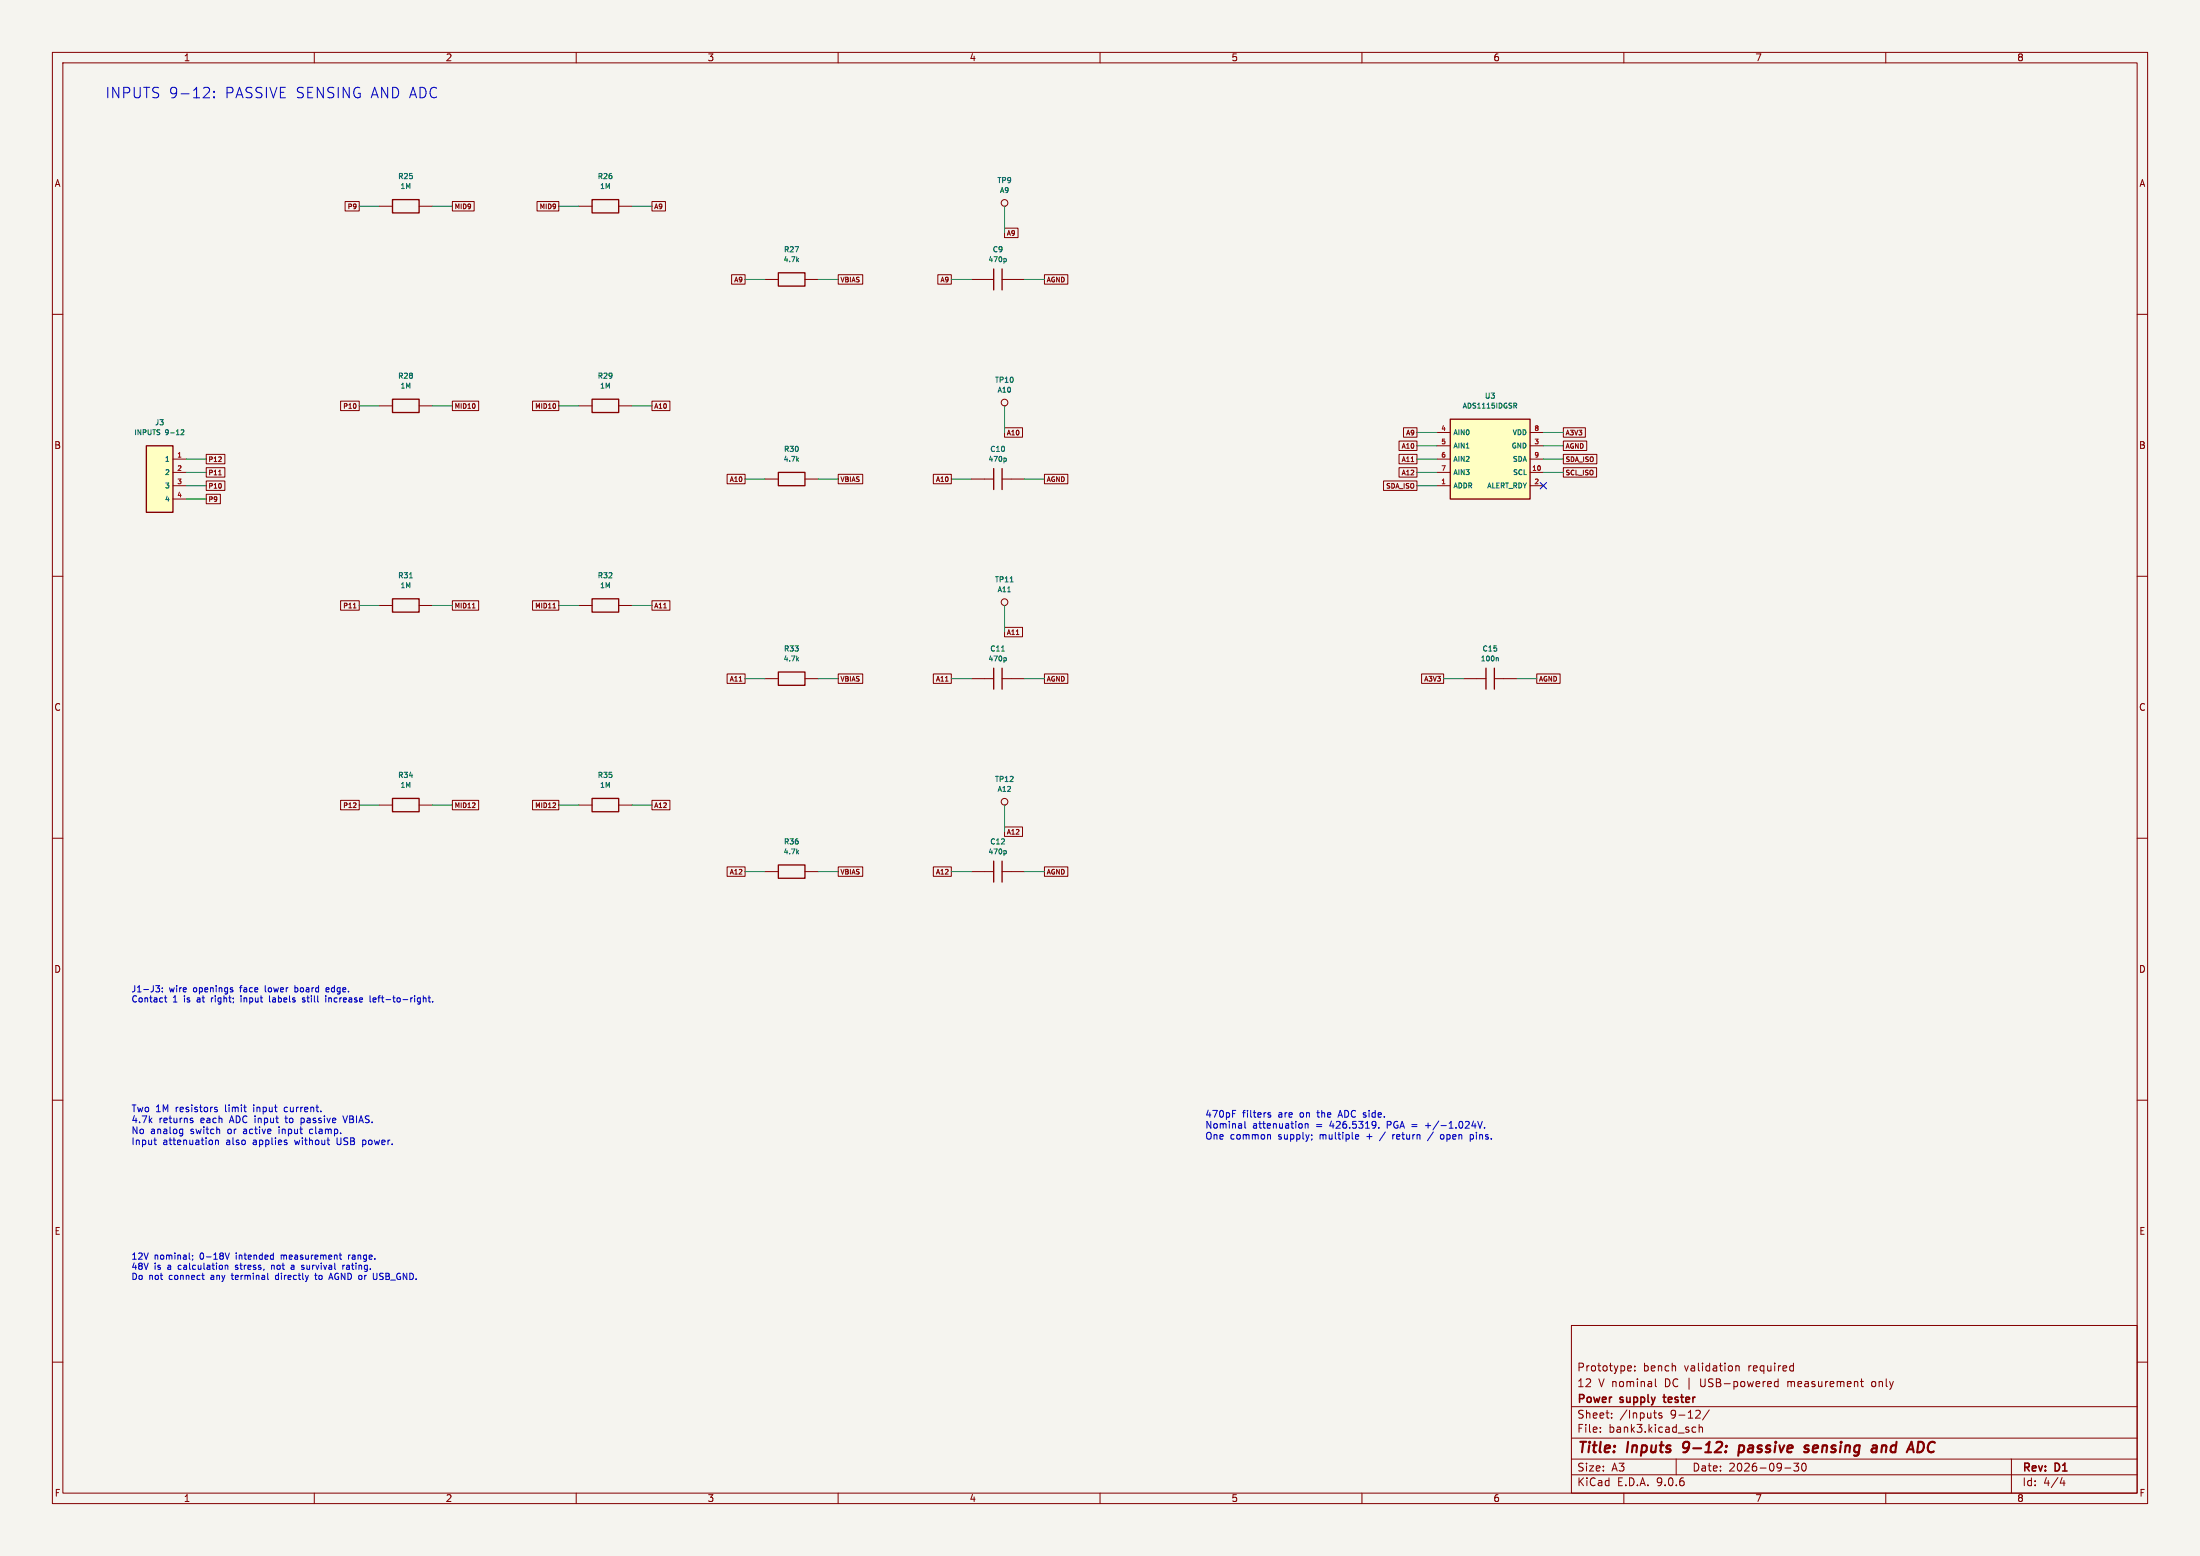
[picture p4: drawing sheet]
(kicad_sch (version 20250114) (generator "eeschema") (paper "A3")
(title_block (title "Inputs 9-12: passive sensing and ADC") (date "2026-09-30") (rev "D1") (company "Power supply tester") (comment 1 "12 V nominal DC | USB-powered measurement only") (comment 2 "Prototype: bench validation required"))
(lib_symbols
(symbol "Tester:ADS1115" (pin_names (offset 0.508)) (pin_numbers) (in_bom yes) (on_board yes)
(property "Reference" "U" (at 0 11.43 0) (effects (font (size 1.0 1.0))))
(property "Value" "ADS1115" (at 0 8.889999999999999 0) (effects (font (size 1.0 1.0))))
(property "Footprint" "" (at 0 0 0) (effects (font (size 1.0 1.0)) (hide yes)))
(symbol "ADS1115_0_1"
(rectangle (start -7.62 7.619999999999999) (end 7.62 -7.619999999999999) (stroke (width 0.254) (type default)) (fill (type background))))
(symbol "ADS1115_1_1"
(pin input line (at -10.16 5.08 0) (length 2.54) (name "AIN0" (effects (font (size 0.95 0.95)))) (number "4" (effects (font (size 0.9 0.9)))))
(pin input line (at -10.16 2.54 0) (length 2.54) (name "AIN1" (effects (font (size 0.95 0.95)))) (number "5" (effects (font (size 0.9 0.9)))))
(pin input line (at -10.16 0.0 0) (length 2.54) (name "AIN2" (effects (font (size 0.95 0.95)))) (number "6" (effects (font (size 0.9 0.9)))))
(pin input line (at -10.16 -2.54 0) (length 2.54) (name "AIN3" (effects (font (size 0.95 0.95)))) (number "7" (effects (font (size 0.9 0.9)))))
(pin input line (at -10.16 -5.08 0) (length 2.54) (name "ADDR" (effects (font (size 0.95 0.95)))) (number "1" (effects (font (size 0.9 0.9)))))
(pin power_in line (at 10.16 5.08 180) (length 2.54) (name "VDD" (effects (font (size 0.95 0.95)))) (number "8" (effects (font (size 0.9 0.9)))))
(pin power_in line (at 10.16 2.54 180) (length 2.54) (name "GND" (effects (font (size 0.95 0.95)))) (number "3" (effects (font (size 0.9 0.9)))))
(pin bidirectional line (at 10.16 0.0 180) (length 2.54) (name "SDA" (effects (font (size 0.95 0.95)))) (number "9" (effects (font (size 0.9 0.9)))))
(pin input line (at 10.16 -2.54 180) (length 2.54) (name "SCL" (effects (font (size 0.95 0.95)))) (number "10" (effects (font (size 0.9 0.9)))))
(pin open_collector line (at 10.16 -5.08 180) (length 2.54) (name "ALERT_RDY" (effects (font (size 0.95 0.95)))) (number "2" (effects (font (size 0.9 0.9)))))))
(symbol "Tester:C" (pin_names (offset 0.508) (hide yes)) (pin_numbers (hide yes)) (in_bom yes) (on_board yes)
(property "Reference" "C" (at 0 5.08 0) (effects (font (size 1.0 1.0))))
(property "Value" "C" (at 0 2.54 0) (effects (font (size 1.0 1.0))))
(property "Footprint" "" (at 0 0 0) (effects (font (size 1.0 1.0)) (hide yes)))
(symbol "C_0_1"
(polyline (pts (xy -0.8 -2) (xy -0.8 2)) (stroke (width 0.254) (type default)) (fill (type none)))
(polyline (pts (xy 0.8 -2) (xy 0.8 2)) (stroke (width 0.254) (type default)) (fill (type none)))
(polyline (pts (xy -2.54 0) (xy -0.8 0)) (stroke (width 0) (type default)) (fill (type none)))
(polyline (pts (xy 0.8 0) (xy 2.54 0)) (stroke (width 0) (type default)) (fill (type none))))
(symbol "C_1_1"
(pin passive line (at -5.08 0 0) (length 2.54) (name "~" (effects (font (size 0.95 0.95)))) (number "1" (effects (font (size 0.9 0.9)))))
(pin passive line (at 5.08 0 180) (length 2.54) (name "~" (effects (font (size 0.95 0.95)))) (number "2" (effects (font (size 0.9 0.9)))))))
(symbol "Tester:CONN4" (pin_names (offset 0.508)) (pin_numbers) (in_bom yes) (on_board yes)
(property "Reference" "U" (at 0 10.16 0) (effects (font (size 1.0 1.0))))
(property "Value" "CONN4" (at 0 7.619999999999999 0) (effects (font (size 1.0 1.0))))
(property "Footprint" "" (at 0 0 0) (effects (font (size 1.0 1.0)) (hide yes)))
(symbol "CONN4_0_1"
(rectangle (start -2.54 6.35) (end 2.54 -6.35) (stroke (width 0.254) (type default)) (fill (type background))))
(symbol "CONN4_1_1"
(pin passive line (at 5.08 3.81 180) (length 2.54) (name "1" (effects (font (size 0.95 0.95)))) (number "1" (effects (font (size 0.9 0.9)))))
(pin passive line (at 5.08 1.27 180) (length 2.54) (name "2" (effects (font (size 0.95 0.95)))) (number "2" (effects (font (size 0.9 0.9)))))
(pin passive line (at 5.08 -1.27 180) (length 2.54) (name "3" (effects (font (size 0.95 0.95)))) (number "3" (effects (font (size 0.9 0.9)))))
(pin passive line (at 5.08 -3.81 180) (length 2.54) (name "4" (effects (font (size 0.95 0.95)))) (number "4" (effects (font (size 0.9 0.9)))))))
(symbol "Tester:R" (pin_names (offset 0.508) (hide yes)) (pin_numbers (hide yes)) (in_bom yes) (on_board yes)
(property "Reference" "R" (at 0 5.08 0) (effects (font (size 1.0 1.0))))
(property "Value" "R" (at 0 2.54 0) (effects (font (size 1.0 1.0))))
(property "Footprint" "" (at 0 0 0) (effects (font (size 1.0 1.0)) (hide yes)))
(symbol "R_0_1"
(rectangle (start -2.54 1.27) (end 2.54 -1.27) (stroke (width 0.254) (type default)) (fill (type none))))
(symbol "R_1_1"
(pin passive line (at -5.08 0 0) (length 2.54) (name "~" (effects (font (size 0.95 0.95)))) (number "1" (effects (font (size 0.9 0.9)))))
(pin passive line (at 5.08 0 180) (length 2.54) (name "~" (effects (font (size 0.95 0.95)))) (number "2" (effects (font (size 0.9 0.9)))))))
(symbol "Tester:TP" (pin_names (offset 0.508) (hide yes)) (pin_numbers (hide yes)) (in_bom no) (on_board yes)
(property "Reference" "TP" (at 0 4.3100000000000005 0) (effects (font (size 1.0 1.0))))
(property "Value" "TP" (at 0 1.77 0) (effects (font (size 1.0 1.0))))
(property "Footprint" "" (at 0 0 0) (effects (font (size 1.0 1.0)) (hide yes)))
(symbol "TP_0_1"
(circle (center 0 0.635) (radius 0.635) (stroke (width 0.15) (type default)) (fill (type none))))
(symbol "TP_1_1"
(pin passive line (at 0 0 90) (length 0) (name "1" (effects (font (size 0.95 0.95)))) (number "1" (effects (font (size 0.9 0.9))))))))
(symbol (lib_id "Tester:CONN4") (at 30.48 91.44 0) (unit 1) (in_bom yes) (on_board yes) (dnp no)
(property "Reference" "J3" (at 30.48 80.64500000000001 0) (effects (font (size 1.0 1.0))))
(property "Value" "INPUTS 9-12" (at 30.48 82.55 0) (effects (font (size 0.95 0.95))))
(property "Footprint" "Tester:XY350V_3.5_4P" (at 30.48 91.44 0) (effects (font (size 1.0 1.0)) (hide yes)))
(property "MPN" "XY350V-3.5-4P" (at 30.48 91.44 0) (effects (font (size 1.0 1.0)) (hide yes)))
(property "LCSC" "C557656" (at 30.48 91.44 0) (effects (font (size 1.0 1.0)) (hide yes)))
(property "Manufacturer" "Ningbo Xinlaiya Elec." (at 30.48 91.44 0) (effects (font (size 1.0 1.0)) (hide yes)))
(property "Notes" "C557656; 3.5mm pitch, 0.8mm square pins, 1.4mm drill. 14x6.9mm body. WIRE OPENINGS FACE LOWER BOARD EDGE (+Y); footprint contact 1 at right. Input labels increase left-to-right." (at 30.48 91.44 0) (effects (font (size 1.0 1.0)) (hide yes)))
(pin "1")
(pin "2")
(pin "3")
(pin "4"))
(wire (pts (xy 35.56 87.63) (xy 39.37 87.63)) (stroke (width 0) (type default)))
(global_label "P12" (shape passive) (at 39.37 87.63 0) (effects (font (size 0.9 0.9)) (justify left)) (property "Intersheetrefs" "${INTERSHEET_REFS}" (at 39.37 87.63 0) (effects (font (size 1.0 1.0)) (hide yes))))
(wire (pts (xy 35.56 90.17) (xy 39.37 90.17)) (stroke (width 0) (type default)))
(global_label "P11" (shape passive) (at 39.37 90.17 0) (effects (font (size 0.9 0.9)) (justify left)) (property "Intersheetrefs" "${INTERSHEET_REFS}" (at 39.37 90.17 0) (effects (font (size 1.0 1.0)) (hide yes))))
(wire (pts (xy 35.56 92.71) (xy 39.37 92.71)) (stroke (width 0) (type default)))
(global_label "P10" (shape passive) (at 39.37 92.71 0) (effects (font (size 0.9 0.9)) (justify left)) (property "Intersheetrefs" "${INTERSHEET_REFS}" (at 39.37 92.71 0) (effects (font (size 1.0 1.0)) (hide yes))))
(wire (pts (xy 35.56 95.25) (xy 39.37 95.25)) (stroke (width 0) (type default)))
(global_label "P9" (shape passive) (at 39.37 95.25 0) (effects (font (size 0.9 0.9)) (justify left)) (property "Intersheetrefs" "${INTERSHEET_REFS}" (at 39.37 95.25 0) (effects (font (size 1.0 1.0)) (hide yes))))
(symbol (lib_id "Tester:R") (at 77.47 39.37 0) (unit 1) (in_bom yes) (on_board yes) (dnp no)
(property "Reference" "R25" (at 77.47 33.654999999999994 0) (effects (font (size 1.0 1.0))))
(property "Value" "1M" (at 77.47 35.559999999999995 0) (effects (font (size 0.95 0.95))))
(property "Footprint" "Tester:R_0805_2012Metric" (at 77.47 39.37 0) (effects (font (size 1.0 1.0)) (hide yes)))
(property "MPN" "0805W8F1004T5E" (at 77.47 39.37 0) (effects (font (size 1.0 1.0)) (hide yes)))
(property "LCSC" "C17514" (at 77.47 39.37 0) (effects (font (size 1.0 1.0)) (hide yes)))
(property "Manufacturer" "UNI-ROYAL" (at 77.47 39.37 0) (effects (font (size 1.0 1.0)) (hide yes)))
(property "Notes" "1%" (at 77.47 39.37 0) (effects (font (size 1.0 1.0)) (hide yes)))
(pin "1")
(pin "2"))
(wire (pts (xy 72.39 39.37) (xy 68.58 39.37)) (stroke (width 0) (type default)))
(global_label "P9" (shape passive) (at 68.58 39.37 180) (effects (font (size 0.9 0.9)) (justify right)) (property "Intersheetrefs" "${INTERSHEET_REFS}" (at 68.58 39.37 0) (effects (font (size 1.0 1.0)) (hide yes))))
(wire (pts (xy 82.55 39.37) (xy 86.36 39.37)) (stroke (width 0) (type default)))
(global_label "MID9" (shape passive) (at 86.36 39.37 0) (effects (font (size 0.9 0.9)) (justify left)) (property "Intersheetrefs" "${INTERSHEET_REFS}" (at 86.36 39.37 0) (effects (font (size 1.0 1.0)) (hide yes))))
(symbol (lib_id "Tester:R") (at 115.57 39.37 0) (unit 1) (in_bom yes) (on_board yes) (dnp no)
(property "Reference" "R26" (at 115.57 33.654999999999994 0) (effects (font (size 1.0 1.0))))
(property "Value" "1M" (at 115.57 35.559999999999995 0) (effects (font (size 0.95 0.95))))
(property "Footprint" "Tester:R_0805_2012Metric" (at 115.57 39.37 0) (effects (font (size 1.0 1.0)) (hide yes)))
(property "MPN" "0805W8F1004T5E" (at 115.57 39.37 0) (effects (font (size 1.0 1.0)) (hide yes)))
(property "LCSC" "C17514" (at 115.57 39.37 0) (effects (font (size 1.0 1.0)) (hide yes)))
(property "Manufacturer" "UNI-ROYAL" (at 115.57 39.37 0) (effects (font (size 1.0 1.0)) (hide yes)))
(property "Notes" "1%" (at 115.57 39.37 0) (effects (font (size 1.0 1.0)) (hide yes)))
(pin "1")
(pin "2"))
(wire (pts (xy 110.49 39.37) (xy 106.68 39.37)) (stroke (width 0) (type default)))
(global_label "MID9" (shape passive) (at 106.68 39.37 180) (effects (font (size 0.9 0.9)) (justify right)) (property "Intersheetrefs" "${INTERSHEET_REFS}" (at 106.68 39.37 0) (effects (font (size 1.0 1.0)) (hide yes))))
(wire (pts (xy 120.65 39.37) (xy 124.46 39.37)) (stroke (width 0) (type default)))
(global_label "A9" (shape passive) (at 124.46 39.37 0) (effects (font (size 0.9 0.9)) (justify left)) (property "Intersheetrefs" "${INTERSHEET_REFS}" (at 124.46 39.37 0) (effects (font (size 1.0 1.0)) (hide yes))))
(symbol (lib_id "Tester:R") (at 151.13 53.34 0) (unit 1) (in_bom yes) (on_board yes) (dnp no)
(property "Reference" "R27" (at 151.13 47.625 0) (effects (font (size 1.0 1.0))))
(property "Value" "4.7k" (at 151.13 49.53 0) (effects (font (size 0.95 0.95))))
(property "Footprint" "Tester:R_0805_2012Metric" (at 151.13 53.34 0) (effects (font (size 1.0 1.0)) (hide yes)))
(property "MPN" "0805W8F4701T5E" (at 151.13 53.34 0) (effects (font (size 1.0 1.0)) (hide yes)))
(property "LCSC" "C17673" (at 151.13 53.34 0) (effects (font (size 1.0 1.0)) (hide yes)))
(property "Manufacturer" "UNI-ROYAL" (at 151.13 53.34 0) (effects (font (size 1.0 1.0)) (hide yes)))
(property "Notes" "1% | JLC: Basic; same 1%, 100ppm/K, 125mW, 150V rating" (at 151.13 53.34 0) (effects (font (size 1.0 1.0)) (hide yes)))
(pin "1")
(pin "2"))
(wire (pts (xy 146.05 53.34) (xy 142.24 53.34)) (stroke (width 0) (type default)))
(global_label "A9" (shape passive) (at 142.24 53.34 180) (effects (font (size 0.9 0.9)) (justify right)) (property "Intersheetrefs" "${INTERSHEET_REFS}" (at 142.24 53.34 0) (effects (font (size 1.0 1.0)) (hide yes))))
(wire (pts (xy 156.21 53.34) (xy 160.02 53.34)) (stroke (width 0) (type default)))
(global_label "VBIAS" (shape passive) (at 160.02 53.34 0) (effects (font (size 0.9 0.9)) (justify left)) (property "Intersheetrefs" "${INTERSHEET_REFS}" (at 160.02 53.34 0) (effects (font (size 1.0 1.0)) (hide yes))))
(symbol (lib_id "Tester:C") (at 190.5 53.34 0) (unit 1) (in_bom yes) (on_board yes) (dnp no)
(property "Reference" "C9" (at 190.5 47.625 0) (effects (font (size 1.0 1.0))))
(property "Value" "470p" (at 190.5 49.53 0) (effects (font (size 0.95 0.95))))
(property "Footprint" "Tester:C_0805_2012Metric" (at 190.5 53.34 0) (effects (font (size 1.0 1.0)) (hide yes)))
(property "MPN" "0805B471K500NT" (at 190.5 53.34 0) (effects (font (size 1.0 1.0)) (hide yes)))
(property "LCSC" "C1743" (at 190.5 53.34 0) (effects (font (size 1.0 1.0)) (hide yes)))
(property "Manufacturer" "Fenghua" (at 190.5 53.34 0) (effects (font (size 1.0 1.0)) (hide yes)))
(property "Notes" "470pF +/-10%, 50V X7R; Rev D candidate model bounds total input capacitance at 1nF" (at 190.5 53.34 0) (effects (font (size 1.0 1.0)) (hide yes)))
(pin "1")
(pin "2"))
(wire (pts (xy 185.42 53.34) (xy 181.61 53.34)) (stroke (width 0) (type default)))
(global_label "A9" (shape passive) (at 181.61 53.34 180) (effects (font (size 0.9 0.9)) (justify right)) (property "Intersheetrefs" "${INTERSHEET_REFS}" (at 181.61 53.34 0) (effects (font (size 1.0 1.0)) (hide yes))))
(wire (pts (xy 195.58 53.34) (xy 199.39 53.34)) (stroke (width 0) (type default)))
(global_label "AGND" (shape passive) (at 199.39 53.34 0) (effects (font (size 0.9 0.9)) (justify left)) (property "Intersheetrefs" "${INTERSHEET_REFS}" (at 199.39 53.34 0) (effects (font (size 1.0 1.0)) (hide yes))))
(symbol (lib_id "Tester:TP") (at 191.77 39.37 0) (unit 1) (in_bom no) (on_board yes) (dnp no)
(property "Reference" "TP9" (at 191.77 34.425 0) (effects (font (size 1.0 1.0))))
(property "Value" "A9" (at 191.77 36.33 0) (effects (font (size 0.95 0.95))))
(property "Footprint" "Tester:TestPoint_Pad_D1.5mm" (at 191.77 39.37 0) (effects (font (size 1.0 1.0)) (hide yes)))
(property "MPN" "" (at 191.77 39.37 0) (effects (font (size 1.0 1.0)) (hide yes)))
(property "LCSC" "" (at 191.77 39.37 0) (effects (font (size 1.0 1.0)) (hide yes)))
(property "Manufacturer" "" (at 191.77 39.37 0) (effects (font (size 1.0 1.0)) (hide yes)))
(property "Notes" "" (at 191.77 39.37 0) (effects (font (size 1.0 1.0)) (hide yes)))
(pin "1"))
(wire (pts (xy 191.77 39.37) (xy 191.77 44.45)) (stroke (width 0) (type default)))
(global_label "A9" (shape passive) (at 191.77 44.45 0) (effects (font (size 0.9 0.9)) (justify left)) (property "Intersheetrefs" "${INTERSHEET_REFS}" (at 191.77 44.45 0) (effects (font (size 1.0 1.0)) (hide yes))))
(symbol (lib_id "Tester:R") (at 77.47 77.47 0) (unit 1) (in_bom yes) (on_board yes) (dnp no)
(property "Reference" "R28" (at 77.47 71.755 0) (effects (font (size 1.0 1.0))))
(property "Value" "1M" (at 77.47 73.66 0) (effects (font (size 0.95 0.95))))
(property "Footprint" "Tester:R_0805_2012Metric" (at 77.47 77.47 0) (effects (font (size 1.0 1.0)) (hide yes)))
(property "MPN" "0805W8F1004T5E" (at 77.47 77.47 0) (effects (font (size 1.0 1.0)) (hide yes)))
(property "LCSC" "C17514" (at 77.47 77.47 0) (effects (font (size 1.0 1.0)) (hide yes)))
(property "Manufacturer" "UNI-ROYAL" (at 77.47 77.47 0) (effects (font (size 1.0 1.0)) (hide yes)))
(property "Notes" "1%" (at 77.47 77.47 0) (effects (font (size 1.0 1.0)) (hide yes)))
(pin "1")
(pin "2"))
(wire (pts (xy 72.39 77.47) (xy 68.58 77.47)) (stroke (width 0) (type default)))
(global_label "P10" (shape passive) (at 68.58 77.47 180) (effects (font (size 0.9 0.9)) (justify right)) (property "Intersheetrefs" "${INTERSHEET_REFS}" (at 68.58 77.47 0) (effects (font (size 1.0 1.0)) (hide yes))))
(wire (pts (xy 82.55 77.47) (xy 86.36 77.47)) (stroke (width 0) (type default)))
(global_label "MID10" (shape passive) (at 86.36 77.47 0) (effects (font (size 0.9 0.9)) (justify left)) (property "Intersheetrefs" "${INTERSHEET_REFS}" (at 86.36 77.47 0) (effects (font (size 1.0 1.0)) (hide yes))))
(symbol (lib_id "Tester:R") (at 115.57 77.47 0) (unit 1) (in_bom yes) (on_board yes) (dnp no)
(property "Reference" "R29" (at 115.57 71.755 0) (effects (font (size 1.0 1.0))))
(property "Value" "1M" (at 115.57 73.66 0) (effects (font (size 0.95 0.95))))
(property "Footprint" "Tester:R_0805_2012Metric" (at 115.57 77.47 0) (effects (font (size 1.0 1.0)) (hide yes)))
(property "MPN" "0805W8F1004T5E" (at 115.57 77.47 0) (effects (font (size 1.0 1.0)) (hide yes)))
(property "LCSC" "C17514" (at 115.57 77.47 0) (effects (font (size 1.0 1.0)) (hide yes)))
(property "Manufacturer" "UNI-ROYAL" (at 115.57 77.47 0) (effects (font (size 1.0 1.0)) (hide yes)))
(property "Notes" "1%" (at 115.57 77.47 0) (effects (font (size 1.0 1.0)) (hide yes)))
(pin "1")
(pin "2"))
(wire (pts (xy 110.49 77.47) (xy 106.68 77.47)) (stroke (width 0) (type default)))
(global_label "MID10" (shape passive) (at 106.68 77.47 180) (effects (font (size 0.9 0.9)) (justify right)) (property "Intersheetrefs" "${INTERSHEET_REFS}" (at 106.68 77.47 0) (effects (font (size 1.0 1.0)) (hide yes))))
(wire (pts (xy 120.65 77.47) (xy 124.46 77.47)) (stroke (width 0) (type default)))
(global_label "A10" (shape passive) (at 124.46 77.47 0) (effects (font (size 0.9 0.9)) (justify left)) (property "Intersheetrefs" "${INTERSHEET_REFS}" (at 124.46 77.47 0) (effects (font (size 1.0 1.0)) (hide yes))))
(symbol (lib_id "Tester:R") (at 151.13 91.44 0) (unit 1) (in_bom yes) (on_board yes) (dnp no)
(property "Reference" "R30" (at 151.13 85.725 0) (effects (font (size 1.0 1.0))))
(property "Value" "4.7k" (at 151.13 87.63 0) (effects (font (size 0.95 0.95))))
(property "Footprint" "Tester:R_0805_2012Metric" (at 151.13 91.44 0) (effects (font (size 1.0 1.0)) (hide yes)))
(property "MPN" "0805W8F4701T5E" (at 151.13 91.44 0) (effects (font (size 1.0 1.0)) (hide yes)))
(property "LCSC" "C17673" (at 151.13 91.44 0) (effects (font (size 1.0 1.0)) (hide yes)))
(property "Manufacturer" "UNI-ROYAL" (at 151.13 91.44 0) (effects (font (size 1.0 1.0)) (hide yes)))
(property "Notes" "1% | JLC: Basic; same 1%, 100ppm/K, 125mW, 150V rating" (at 151.13 91.44 0) (effects (font (size 1.0 1.0)) (hide yes)))
(pin "1")
(pin "2"))
(wire (pts (xy 146.05 91.44) (xy 142.24 91.44)) (stroke (width 0) (type default)))
(global_label "A10" (shape passive) (at 142.24 91.44 180) (effects (font (size 0.9 0.9)) (justify right)) (property "Intersheetrefs" "${INTERSHEET_REFS}" (at 142.24 91.44 0) (effects (font (size 1.0 1.0)) (hide yes))))
(wire (pts (xy 156.21 91.44) (xy 160.02 91.44)) (stroke (width 0) (type default)))
(global_label "VBIAS" (shape passive) (at 160.02 91.44 0) (effects (font (size 0.9 0.9)) (justify left)) (property "Intersheetrefs" "${INTERSHEET_REFS}" (at 160.02 91.44 0) (effects (font (size 1.0 1.0)) (hide yes))))
(symbol (lib_id "Tester:C") (at 190.5 91.44 0) (unit 1) (in_bom yes) (on_board yes) (dnp no)
(property "Reference" "C10" (at 190.5 85.725 0) (effects (font (size 1.0 1.0))))
(property "Value" "470p" (at 190.5 87.63 0) (effects (font (size 0.95 0.95))))
(property "Footprint" "Tester:C_0805_2012Metric" (at 190.5 91.44 0) (effects (font (size 1.0 1.0)) (hide yes)))
(property "MPN" "0805B471K500NT" (at 190.5 91.44 0) (effects (font (size 1.0 1.0)) (hide yes)))
(property "LCSC" "C1743" (at 190.5 91.44 0) (effects (font (size 1.0 1.0)) (hide yes)))
(property "Manufacturer" "Fenghua" (at 190.5 91.44 0) (effects (font (size 1.0 1.0)) (hide yes)))
(property "Notes" "470pF +/-10%, 50V X7R; Rev D candidate model bounds total input capacitance at 1nF" (at 190.5 91.44 0) (effects (font (size 1.0 1.0)) (hide yes)))
(pin "1")
(pin "2"))
(wire (pts (xy 185.42 91.44) (xy 181.61 91.44)) (stroke (width 0) (type default)))
(global_label "A10" (shape passive) (at 181.61 91.44 180) (effects (font (size 0.9 0.9)) (justify right)) (property "Intersheetrefs" "${INTERSHEET_REFS}" (at 181.61 91.44 0) (effects (font (size 1.0 1.0)) (hide yes))))
(wire (pts (xy 195.58 91.44) (xy 199.39 91.44)) (stroke (width 0) (type default)))
(global_label "AGND" (shape passive) (at 199.39 91.44 0) (effects (font (size 0.9 0.9)) (justify left)) (property "Intersheetrefs" "${INTERSHEET_REFS}" (at 199.39 91.44 0) (effects (font (size 1.0 1.0)) (hide yes))))
(symbol (lib_id "Tester:TP") (at 191.77 77.47 0) (unit 1) (in_bom no) (on_board yes) (dnp no)
(property "Reference" "TP10" (at 191.77 72.525 0) (effects (font (size 1.0 1.0))))
(property "Value" "A10" (at 191.77 74.42999999999999 0) (effects (font (size 0.95 0.95))))
(property "Footprint" "Tester:TestPoint_Pad_D1.5mm" (at 191.77 77.47 0) (effects (font (size 1.0 1.0)) (hide yes)))
(property "MPN" "" (at 191.77 77.47 0) (effects (font (size 1.0 1.0)) (hide yes)))
(property "LCSC" "" (at 191.77 77.47 0) (effects (font (size 1.0 1.0)) (hide yes)))
(property "Manufacturer" "" (at 191.77 77.47 0) (effects (font (size 1.0 1.0)) (hide yes)))
(property "Notes" "" (at 191.77 77.47 0) (effects (font (size 1.0 1.0)) (hide yes)))
(pin "1"))
(wire (pts (xy 191.77 77.47) (xy 191.77 82.55)) (stroke (width 0) (type default)))
(global_label "A10" (shape passive) (at 191.77 82.55 0) (effects (font (size 0.9 0.9)) (justify left)) (property "Intersheetrefs" "${INTERSHEET_REFS}" (at 191.77 82.55 0) (effects (font (size 1.0 1.0)) (hide yes))))
(symbol (lib_id "Tester:R") (at 77.47 115.57 0) (unit 1) (in_bom yes) (on_board yes) (dnp no)
(property "Reference" "R31" (at 77.47 109.85499999999999 0) (effects (font (size 1.0 1.0))))
(property "Value" "1M" (at 77.47 111.75999999999999 0) (effects (font (size 0.95 0.95))))
(property "Footprint" "Tester:R_0805_2012Metric" (at 77.47 115.57 0) (effects (font (size 1.0 1.0)) (hide yes)))
(property "MPN" "0805W8F1004T5E" (at 77.47 115.57 0) (effects (font (size 1.0 1.0)) (hide yes)))
(property "LCSC" "C17514" (at 77.47 115.57 0) (effects (font (size 1.0 1.0)) (hide yes)))
(property "Manufacturer" "UNI-ROYAL" (at 77.47 115.57 0) (effects (font (size 1.0 1.0)) (hide yes)))
(property "Notes" "1%" (at 77.47 115.57 0) (effects (font (size 1.0 1.0)) (hide yes)))
(pin "1")
(pin "2"))
(wire (pts (xy 72.39 115.57) (xy 68.58 115.57)) (stroke (width 0) (type default)))
(global_label "P11" (shape passive) (at 68.58 115.57 180) (effects (font (size 0.9 0.9)) (justify right)) (property "Intersheetrefs" "${INTERSHEET_REFS}" (at 68.58 115.57 0) (effects (font (size 1.0 1.0)) (hide yes))))
(wire (pts (xy 82.55 115.57) (xy 86.36 115.57)) (stroke (width 0) (type default)))
(global_label "MID11" (shape passive) (at 86.36 115.57 0) (effects (font (size 0.9 0.9)) (justify left)) (property "Intersheetrefs" "${INTERSHEET_REFS}" (at 86.36 115.57 0) (effects (font (size 1.0 1.0)) (hide yes))))
(symbol (lib_id "Tester:R") (at 115.57 115.57 0) (unit 1) (in_bom yes) (on_board yes) (dnp no)
(property "Reference" "R32" (at 115.57 109.85499999999999 0) (effects (font (size 1.0 1.0))))
(property "Value" "1M" (at 115.57 111.75999999999999 0) (effects (font (size 0.95 0.95))))
(property "Footprint" "Tester:R_0805_2012Metric" (at 115.57 115.57 0) (effects (font (size 1.0 1.0)) (hide yes)))
(property "MPN" "0805W8F1004T5E" (at 115.57 115.57 0) (effects (font (size 1.0 1.0)) (hide yes)))
(property "LCSC" "C17514" (at 115.57 115.57 0) (effects (font (size 1.0 1.0)) (hide yes)))
(property "Manufacturer" "UNI-ROYAL" (at 115.57 115.57 0) (effects (font (size 1.0 1.0)) (hide yes)))
(property "Notes" "1%" (at 115.57 115.57 0) (effects (font (size 1.0 1.0)) (hide yes)))
(pin "1")
(pin "2"))
(wire (pts (xy 110.49 115.57) (xy 106.68 115.57)) (stroke (width 0) (type default)))
(global_label "MID11" (shape passive) (at 106.68 115.57 180) (effects (font (size 0.9 0.9)) (justify right)) (property "Intersheetrefs" "${INTERSHEET_REFS}" (at 106.68 115.57 0) (effects (font (size 1.0 1.0)) (hide yes))))
(wire (pts (xy 120.65 115.57) (xy 124.46 115.57)) (stroke (width 0) (type default)))
(global_label "A11" (shape passive) (at 124.46 115.57 0) (effects (font (size 0.9 0.9)) (justify left)) (property "Intersheetrefs" "${INTERSHEET_REFS}" (at 124.46 115.57 0) (effects (font (size 1.0 1.0)) (hide yes))))
(symbol (lib_id "Tester:R") (at 151.13 129.54 0) (unit 1) (in_bom yes) (on_board yes) (dnp no)
(property "Reference" "R33" (at 151.13 123.82499999999999 0) (effects (font (size 1.0 1.0))))
(property "Value" "4.7k" (at 151.13 125.72999999999998 0) (effects (font (size 0.95 0.95))))
(property "Footprint" "Tester:R_0805_2012Metric" (at 151.13 129.54 0) (effects (font (size 1.0 1.0)) (hide yes)))
(property "MPN" "0805W8F4701T5E" (at 151.13 129.54 0) (effects (font (size 1.0 1.0)) (hide yes)))
(property "LCSC" "C17673" (at 151.13 129.54 0) (effects (font (size 1.0 1.0)) (hide yes)))
(property "Manufacturer" "UNI-ROYAL" (at 151.13 129.54 0) (effects (font (size 1.0 1.0)) (hide yes)))
(property "Notes" "1% | JLC: Basic; same 1%, 100ppm/K, 125mW, 150V rating" (at 151.13 129.54 0) (effects (font (size 1.0 1.0)) (hide yes)))
(pin "1")
(pin "2"))
(wire (pts (xy 146.05 129.54) (xy 142.24 129.54)) (stroke (width 0) (type default)))
(global_label "A11" (shape passive) (at 142.24 129.54 180) (effects (font (size 0.9 0.9)) (justify right)) (property "Intersheetrefs" "${INTERSHEET_REFS}" (at 142.24 129.54 0) (effects (font (size 1.0 1.0)) (hide yes))))
(wire (pts (xy 156.21 129.54) (xy 160.02 129.54)) (stroke (width 0) (type default)))
(global_label "VBIAS" (shape passive) (at 160.02 129.54 0) (effects (font (size 0.9 0.9)) (justify left)) (property "Intersheetrefs" "${INTERSHEET_REFS}" (at 160.02 129.54 0) (effects (font (size 1.0 1.0)) (hide yes))))
(symbol (lib_id "Tester:C") (at 190.5 129.54 0) (unit 1) (in_bom yes) (on_board yes) (dnp no)
(property "Reference" "C11" (at 190.5 123.82499999999999 0) (effects (font (size 1.0 1.0))))
(property "Value" "470p" (at 190.5 125.72999999999998 0) (effects (font (size 0.95 0.95))))
(property "Footprint" "Tester:C_0805_2012Metric" (at 190.5 129.54 0) (effects (font (size 1.0 1.0)) (hide yes)))
(property "MPN" "0805B471K500NT" (at 190.5 129.54 0) (effects (font (size 1.0 1.0)) (hide yes)))
(property "LCSC" "C1743" (at 190.5 129.54 0) (effects (font (size 1.0 1.0)) (hide yes)))
(property "Manufacturer" "Fenghua" (at 190.5 129.54 0) (effects (font (size 1.0 1.0)) (hide yes)))
(property "Notes" "470pF +/-10%, 50V X7R; Rev D candidate model bounds total input capacitance at 1nF" (at 190.5 129.54 0) (effects (font (size 1.0 1.0)) (hide yes)))
(pin "1")
(pin "2"))
(wire (pts (xy 185.42 129.54) (xy 181.61 129.54)) (stroke (width 0) (type default)))
(global_label "A11" (shape passive) (at 181.61 129.54 180) (effects (font (size 0.9 0.9)) (justify right)) (property "Intersheetrefs" "${INTERSHEET_REFS}" (at 181.61 129.54 0) (effects (font (size 1.0 1.0)) (hide yes))))
(wire (pts (xy 195.58 129.54) (xy 199.39 129.54)) (stroke (width 0) (type default)))
(global_label "AGND" (shape passive) (at 199.39 129.54 0) (effects (font (size 0.9 0.9)) (justify left)) (property "Intersheetrefs" "${INTERSHEET_REFS}" (at 199.39 129.54 0) (effects (font (size 1.0 1.0)) (hide yes))))
(symbol (lib_id "Tester:TP") (at 191.77 115.57 0) (unit 1) (in_bom no) (on_board yes) (dnp no)
(property "Reference" "TP11" (at 191.77 110.625 0) (effects (font (size 1.0 1.0))))
(property "Value" "A11" (at 191.77 112.52999999999999 0) (effects (font (size 0.95 0.95))))
(property "Footprint" "Tester:TestPoint_Pad_D1.5mm" (at 191.77 115.57 0) (effects (font (size 1.0 1.0)) (hide yes)))
(property "MPN" "" (at 191.77 115.57 0) (effects (font (size 1.0 1.0)) (hide yes)))
(property "LCSC" "" (at 191.77 115.57 0) (effects (font (size 1.0 1.0)) (hide yes)))
(property "Manufacturer" "" (at 191.77 115.57 0) (effects (font (size 1.0 1.0)) (hide yes)))
(property "Notes" "" (at 191.77 115.57 0) (effects (font (size 1.0 1.0)) (hide yes)))
(pin "1"))
(wire (pts (xy 191.77 115.57) (xy 191.77 120.65)) (stroke (width 0) (type default)))
(global_label "A11" (shape passive) (at 191.77 120.65 0) (effects (font (size 0.9 0.9)) (justify left)) (property "Intersheetrefs" "${INTERSHEET_REFS}" (at 191.77 120.65 0) (effects (font (size 1.0 1.0)) (hide yes))))
(symbol (lib_id "Tester:R") (at 77.47 153.67 0) (unit 1) (in_bom yes) (on_board yes) (dnp no)
(property "Reference" "R34" (at 77.47 147.95499999999998 0) (effects (font (size 1.0 1.0))))
(property "Value" "1M" (at 77.47 149.85999999999999 0) (effects (font (size 0.95 0.95))))
(property "Footprint" "Tester:R_0805_2012Metric" (at 77.47 153.67 0) (effects (font (size 1.0 1.0)) (hide yes)))
(property "MPN" "0805W8F1004T5E" (at 77.47 153.67 0) (effects (font (size 1.0 1.0)) (hide yes)))
(property "LCSC" "C17514" (at 77.47 153.67 0) (effects (font (size 1.0 1.0)) (hide yes)))
(property "Manufacturer" "UNI-ROYAL" (at 77.47 153.67 0) (effects (font (size 1.0 1.0)) (hide yes)))
(property "Notes" "1%" (at 77.47 153.67 0) (effects (font (size 1.0 1.0)) (hide yes)))
(pin "1")
(pin "2"))
(wire (pts (xy 72.39 153.67) (xy 68.58 153.67)) (stroke (width 0) (type default)))
(global_label "P12" (shape passive) (at 68.58 153.67 180) (effects (font (size 0.9 0.9)) (justify right)) (property "Intersheetrefs" "${INTERSHEET_REFS}" (at 68.58 153.67 0) (effects (font (size 1.0 1.0)) (hide yes))))
(wire (pts (xy 82.55 153.67) (xy 86.36 153.67)) (stroke (width 0) (type default)))
(global_label "MID12" (shape passive) (at 86.36 153.67 0) (effects (font (size 0.9 0.9)) (justify left)) (property "Intersheetrefs" "${INTERSHEET_REFS}" (at 86.36 153.67 0) (effects (font (size 1.0 1.0)) (hide yes))))
(symbol (lib_id "Tester:R") (at 115.57 153.67 0) (unit 1) (in_bom yes) (on_board yes) (dnp no)
(property "Reference" "R35" (at 115.57 147.95499999999998 0) (effects (font (size 1.0 1.0))))
(property "Value" "1M" (at 115.57 149.85999999999999 0) (effects (font (size 0.95 0.95))))
(property "Footprint" "Tester:R_0805_2012Metric" (at 115.57 153.67 0) (effects (font (size 1.0 1.0)) (hide yes)))
(property "MPN" "0805W8F1004T5E" (at 115.57 153.67 0) (effects (font (size 1.0 1.0)) (hide yes)))
(property "LCSC" "C17514" (at 115.57 153.67 0) (effects (font (size 1.0 1.0)) (hide yes)))
(property "Manufacturer" "UNI-ROYAL" (at 115.57 153.67 0) (effects (font (size 1.0 1.0)) (hide yes)))
(property "Notes" "1%" (at 115.57 153.67 0) (effects (font (size 1.0 1.0)) (hide yes)))
(pin "1")
(pin "2"))
(wire (pts (xy 110.49 153.67) (xy 106.68 153.67)) (stroke (width 0) (type default)))
(global_label "MID12" (shape passive) (at 106.68 153.67 180) (effects (font (size 0.9 0.9)) (justify right)) (property "Intersheetrefs" "${INTERSHEET_REFS}" (at 106.68 153.67 0) (effects (font (size 1.0 1.0)) (hide yes))))
(wire (pts (xy 120.65 153.67) (xy 124.46 153.67)) (stroke (width 0) (type default)))
(global_label "A12" (shape passive) (at 124.46 153.67 0) (effects (font (size 0.9 0.9)) (justify left)) (property "Intersheetrefs" "${INTERSHEET_REFS}" (at 124.46 153.67 0) (effects (font (size 1.0 1.0)) (hide yes))))
(symbol (lib_id "Tester:R") (at 151.13 166.37 0) (unit 1) (in_bom yes) (on_board yes) (dnp no)
(property "Reference" "R36" (at 151.13 160.655 0) (effects (font (size 1.0 1.0))))
(property "Value" "4.7k" (at 151.13 162.56 0) (effects (font (size 0.95 0.95))))
(property "Footprint" "Tester:R_0805_2012Metric" (at 151.13 166.37 0) (effects (font (size 1.0 1.0)) (hide yes)))
(property "MPN" "0805W8F4701T5E" (at 151.13 166.37 0) (effects (font (size 1.0 1.0)) (hide yes)))
(property "LCSC" "C17673" (at 151.13 166.37 0) (effects (font (size 1.0 1.0)) (hide yes)))
(property "Manufacturer" "UNI-ROYAL" (at 151.13 166.37 0) (effects (font (size 1.0 1.0)) (hide yes)))
(property "Notes" "1% | JLC: Basic; same 1%, 100ppm/K, 125mW, 150V rating" (at 151.13 166.37 0) (effects (font (size 1.0 1.0)) (hide yes)))
(pin "1")
(pin "2"))
(wire (pts (xy 146.05 166.37) (xy 142.24 166.37)) (stroke (width 0) (type default)))
(global_label "A12" (shape passive) (at 142.24 166.37 180) (effects (font (size 0.9 0.9)) (justify right)) (property "Intersheetrefs" "${INTERSHEET_REFS}" (at 142.24 166.37 0) (effects (font (size 1.0 1.0)) (hide yes))))
(wire (pts (xy 156.21 166.37) (xy 160.02 166.37)) (stroke (width 0) (type default)))
(global_label "VBIAS" (shape passive) (at 160.02 166.37 0) (effects (font (size 0.9 0.9)) (justify left)) (property "Intersheetrefs" "${INTERSHEET_REFS}" (at 160.02 166.37 0) (effects (font (size 1.0 1.0)) (hide yes))))
(symbol (lib_id "Tester:C") (at 190.5 166.37 0) (unit 1) (in_bom yes) (on_board yes) (dnp no)
(property "Reference" "C12" (at 190.5 160.655 0) (effects (font (size 1.0 1.0))))
(property "Value" "470p" (at 190.5 162.56 0) (effects (font (size 0.95 0.95))))
(property "Footprint" "Tester:C_0805_2012Metric" (at 190.5 166.37 0) (effects (font (size 1.0 1.0)) (hide yes)))
(property "MPN" "0805B471K500NT" (at 190.5 166.37 0) (effects (font (size 1.0 1.0)) (hide yes)))
(property "LCSC" "C1743" (at 190.5 166.37 0) (effects (font (size 1.0 1.0)) (hide yes)))
(property "Manufacturer" "Fenghua" (at 190.5 166.37 0) (effects (font (size 1.0 1.0)) (hide yes)))
(property "Notes" "470pF +/-10%, 50V X7R; Rev D candidate model bounds total input capacitance at 1nF" (at 190.5 166.37 0) (effects (font (size 1.0 1.0)) (hide yes)))
(pin "1")
(pin "2"))
(wire (pts (xy 185.42 166.37) (xy 181.61 166.37)) (stroke (width 0) (type default)))
(global_label "A12" (shape passive) (at 181.61 166.37 180) (effects (font (size 0.9 0.9)) (justify right)) (property "Intersheetrefs" "${INTERSHEET_REFS}" (at 181.61 166.37 0) (effects (font (size 1.0 1.0)) (hide yes))))
(wire (pts (xy 195.58 166.37) (xy 199.39 166.37)) (stroke (width 0) (type default)))
(global_label "AGND" (shape passive) (at 199.39 166.37 0) (effects (font (size 0.9 0.9)) (justify left)) (property "Intersheetrefs" "${INTERSHEET_REFS}" (at 199.39 166.37 0) (effects (font (size 1.0 1.0)) (hide yes))))
(symbol (lib_id "Tester:TP") (at 191.77 153.67 0) (unit 1) (in_bom no) (on_board yes) (dnp no)
(property "Reference" "TP12" (at 191.77 148.725 0) (effects (font (size 1.0 1.0))))
(property "Value" "A12" (at 191.77 150.63 0) (effects (font (size 0.95 0.95))))
(property "Footprint" "Tester:TestPoint_Pad_D1.5mm" (at 191.77 153.67 0) (effects (font (size 1.0 1.0)) (hide yes)))
(property "MPN" "" (at 191.77 153.67 0) (effects (font (size 1.0 1.0)) (hide yes)))
(property "LCSC" "" (at 191.77 153.67 0) (effects (font (size 1.0 1.0)) (hide yes)))
(property "Manufacturer" "" (at 191.77 153.67 0) (effects (font (size 1.0 1.0)) (hide yes)))
(property "Notes" "" (at 191.77 153.67 0) (effects (font (size 1.0 1.0)) (hide yes)))
(pin "1"))
(wire (pts (xy 191.77 153.67) (xy 191.77 158.75)) (stroke (width 0) (type default)))
(global_label "A12" (shape passive) (at 191.77 158.75 0) (effects (font (size 0.9 0.9)) (justify left)) (property "Intersheetrefs" "${INTERSHEET_REFS}" (at 191.77 158.75 0) (effects (font (size 1.0 1.0)) (hide yes))))
(symbol (lib_id "Tester:ADS1115") (at 284.48 87.63 0) (unit 1) (in_bom yes) (on_board yes) (dnp no)
(property "Reference" "U3" (at 284.48 75.565 0) (effects (font (size 1.0 1.0))))
(property "Value" "ADS1115IDGSR" (at 284.48 77.46999999999998 0) (effects (font (size 0.95 0.95))))
(property "Footprint" "Tester:TSSOP-10_3x3mm_P0.5mm" (at 284.48 87.63 0) (effects (font (size 1.0 1.0)) (hide yes)))
(property "MPN" "ADS1115IDGSR" (at 284.48 87.63 0) (effects (font (size 1.0 1.0)) (hide yes)))
(property "LCSC" "C37593" (at 284.48 87.63 0) (effects (font (size 1.0 1.0)) (hide yes)))
(property "Manufacturer" "Texas Instruments" (at 284.48 87.63 0) (effects (font (size 1.0 1.0)) (hide yes)))
(property "Notes" "PGA +/-1.024V, nominal attenuation 426.5319. Rev D calibration/firmware required." (at 284.48 87.63 0) (effects (font (size 1.0 1.0)) (hide yes)))
(pin "4")
(pin "5")
(pin "6")
(pin "7")
(pin "1")
(pin "8")
(pin "3")
(pin "9")
(pin "10")
(pin "2"))
(wire (pts (xy 274.32 82.55) (xy 270.51 82.55)) (stroke (width 0) (type default)))
(global_label "A9" (shape passive) (at 270.51 82.55 180) (effects (font (size 0.9 0.9)) (justify right)) (property "Intersheetrefs" "${INTERSHEET_REFS}" (at 270.51 82.55 0) (effects (font (size 1.0 1.0)) (hide yes))))
(wire (pts (xy 274.32 85.09) (xy 270.51 85.09)) (stroke (width 0) (type default)))
(global_label "A10" (shape passive) (at 270.51 85.09 180) (effects (font (size 0.9 0.9)) (justify right)) (property "Intersheetrefs" "${INTERSHEET_REFS}" (at 270.51 85.09 0) (effects (font (size 1.0 1.0)) (hide yes))))
(wire (pts (xy 274.32 87.63) (xy 270.51 87.63)) (stroke (width 0) (type default)))
(global_label "A11" (shape passive) (at 270.51 87.63 180) (effects (font (size 0.9 0.9)) (justify right)) (property "Intersheetrefs" "${INTERSHEET_REFS}" (at 270.51 87.63 0) (effects (font (size 1.0 1.0)) (hide yes))))
(wire (pts (xy 274.32 90.17) (xy 270.51 90.17)) (stroke (width 0) (type default)))
(global_label "A12" (shape passive) (at 270.51 90.17 180) (effects (font (size 0.9 0.9)) (justify right)) (property "Intersheetrefs" "${INTERSHEET_REFS}" (at 270.51 90.17 0) (effects (font (size 1.0 1.0)) (hide yes))))
(wire (pts (xy 274.32 92.71) (xy 270.51 92.71)) (stroke (width 0) (type default)))
(global_label "SDA_ISO" (shape passive) (at 270.51 92.71 180) (effects (font (size 0.9 0.9)) (justify right)) (property "Intersheetrefs" "${INTERSHEET_REFS}" (at 270.51 92.71 0) (effects (font (size 1.0 1.0)) (hide yes))))
(wire (pts (xy 294.64 82.55) (xy 298.45 82.55)) (stroke (width 0) (type default)))
(global_label "A3V3" (shape passive) (at 298.45 82.55 0) (effects (font (size 0.9 0.9)) (justify left)) (property "Intersheetrefs" "${INTERSHEET_REFS}" (at 298.45 82.55 0) (effects (font (size 1.0 1.0)) (hide yes))))
(wire (pts (xy 294.64 85.09) (xy 298.45 85.09)) (stroke (width 0) (type default)))
(global_label "AGND" (shape passive) (at 298.45 85.09 0) (effects (font (size 0.9 0.9)) (justify left)) (property "Intersheetrefs" "${INTERSHEET_REFS}" (at 298.45 85.09 0) (effects (font (size 1.0 1.0)) (hide yes))))
(wire (pts (xy 294.64 87.63) (xy 298.45 87.63)) (stroke (width 0) (type default)))
(global_label "SDA_ISO" (shape passive) (at 298.45 87.63 0) (effects (font (size 0.9 0.9)) (justify left)) (property "Intersheetrefs" "${INTERSHEET_REFS}" (at 298.45 87.63 0) (effects (font (size 1.0 1.0)) (hide yes))))
(wire (pts (xy 294.64 90.17) (xy 298.45 90.17)) (stroke (width 0) (type default)))
(global_label "SCL_ISO" (shape passive) (at 298.45 90.17 0) (effects (font (size 0.9 0.9)) (justify left)) (property "Intersheetrefs" "${INTERSHEET_REFS}" (at 298.45 90.17 0) (effects (font (size 1.0 1.0)) (hide yes))))
(no_connect (at 294.64 92.71))
(symbol (lib_id "Tester:C") (at 284.48 129.54 0) (unit 1) (in_bom yes) (on_board yes) (dnp no)
(property "Reference" "C15" (at 284.48 123.82499999999999 0) (effects (font (size 1.0 1.0))))
(property "Value" "100n" (at 284.48 125.72999999999998 0) (effects (font (size 0.95 0.95))))
(property "Footprint" "Tester:C_0805_2012Metric" (at 284.48 129.54 0) (effects (font (size 1.0 1.0)) (hide yes)))
(property "MPN" "CC0805KRX7R9BB104" (at 284.48 129.54 0) (effects (font (size 1.0 1.0)) (hide yes)))
(property "LCSC" "C49678" (at 284.48 129.54 0) (effects (font (size 1.0 1.0)) (hide yes)))
(property "Manufacturer" "Yageo" (at 284.48 129.54 0) (effects (font (size 1.0 1.0)) (hide yes)))
(property "Notes" "Use specified capacitance, voltage and dielectric | JLC: Basic; 100nF, 10%, 50V, X7R preserved" (at 284.48 129.54 0) (effects (font (size 1.0 1.0)) (hide yes)))
(pin "1")
(pin "2"))
(wire (pts (xy 279.4 129.54) (xy 275.59 129.54)) (stroke (width 0) (type default)))
(global_label "A3V3" (shape passive) (at 275.59 129.54 180) (effects (font (size 0.9 0.9)) (justify right)) (property "Intersheetrefs" "${INTERSHEET_REFS}" (at 275.59 129.54 0) (effects (font (size 1.0 1.0)) (hide yes))))
(wire (pts (xy 289.56 129.54) (xy 293.37 129.54)) (stroke (width 0) (type default)))
(global_label "AGND" (shape passive) (at 293.37 129.54 0) (effects (font (size 0.9 0.9)) (justify left)) (property "Intersheetrefs" "${INTERSHEET_REFS}" (at 293.37 129.54 0) (effects (font (size 1.0 1.0)) (hide yes))))
(text "INPUTS 9-12: PASSIVE SENSING AND ADC" (at 20 18 0) (effects (font (size 2 2)) (justify left)))
(text "J1-J3: wire openings face lower board edge.\nContact 1 is at right; input labels still increase left-to-right." (at 25 190 0) (effects (font (size 1.2 1.2)) (justify left)))
(text "Two 1M resistors limit input current.\n4.7k returns each ADC input to passive VBIAS.\nNo analog switch or active input clamp.\nInput attenuation also applies without USB power." (at 25 215 0) (effects (font (size 1.3 1.3)) (justify left)))
(text "470pF filters are on the ADC side.\nNominal attenuation = 426.5319. PGA = +/-1.024V.\nOne common supply; multiple + / return / open pins." (at 230 215 0) (effects (font (size 1.3 1.3)) (justify left)))
(text "12V nominal; 0-18V intended measurement range.\n48V is a calculation stress, not a survival rating.\nDo not connect any terminal directly to AGND or USB_GND." (at 25 242 0) (effects (font (size 1.2 1.2)) (justify left))))
